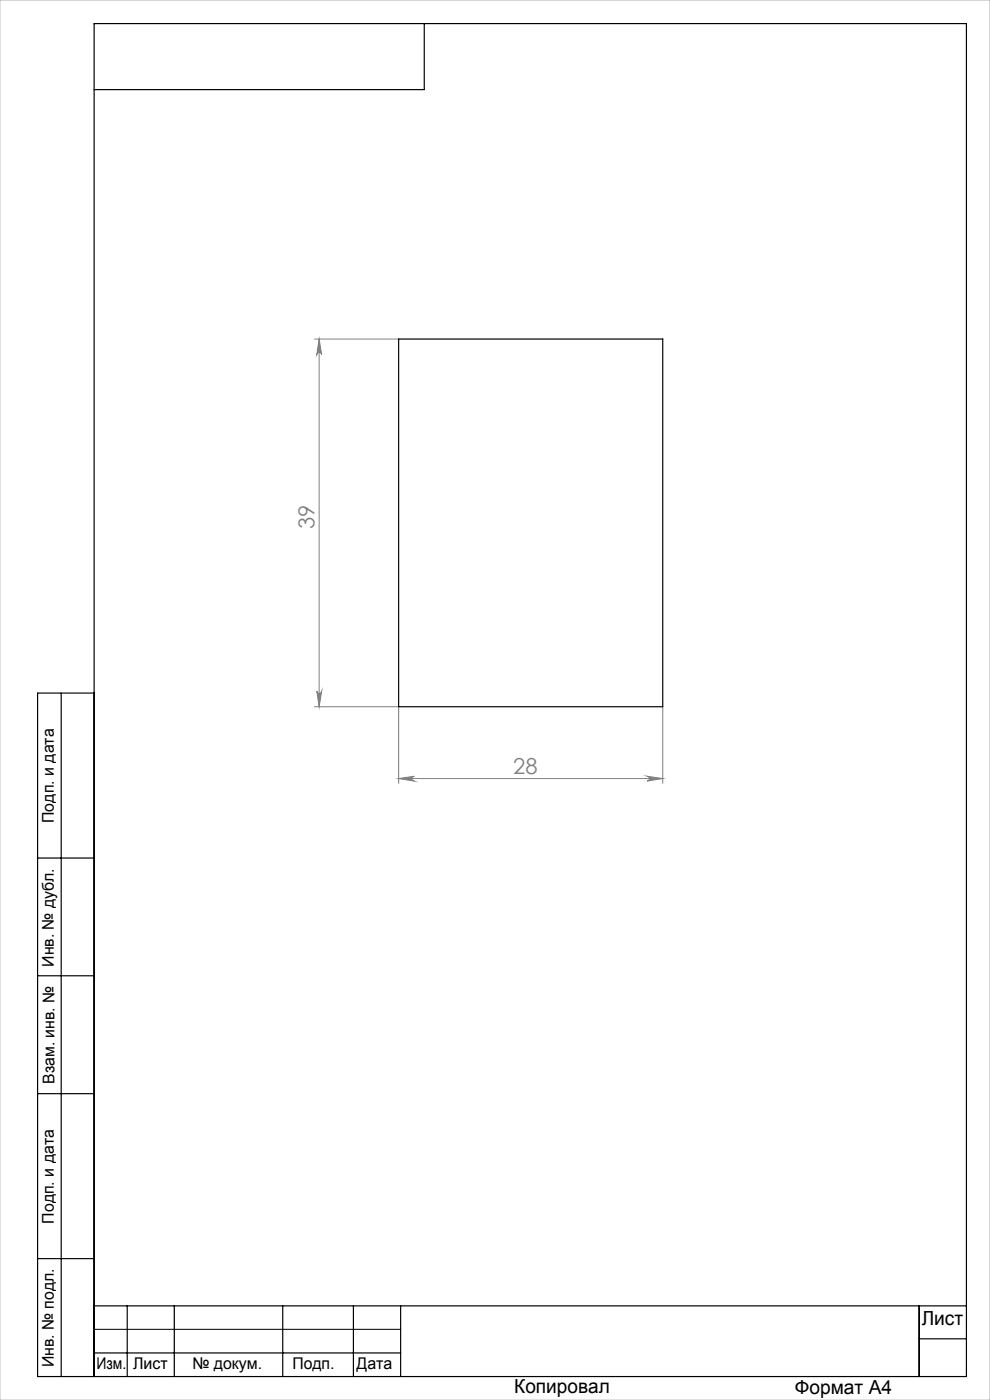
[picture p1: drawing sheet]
<svg xmlns="http://www.w3.org/2000/svg" width="210mm" height="297mm" viewBox="0 0 210 297" stroke-linecap="round" stroke-linejoin="round" font-family="sans-serif">
<path d="M66.7 71.9h17.9M67.7 71.9l.5 3.3a.51 .51 0 0 0-.5-.5 .51 .51 0 0 0-.5 .5zM67.7 71.9v78M66.7 149.9h17.9v16.3M67.2 146.6a.51 .51 0 0 0 .5 .5 .51 .51 0 0 0 .5-.5l-.5 3.3zM140.6 149.9v16.3M84.6 165.2h56M84.6 165.2l3.3-.5a.51 .51 0 0 0-.5 .5 .51 .51 0 0 0 .5 .5zM137.3 164.7l3.3 .5-3.3 .5a.51 .51 0 0 0 .5-.5 .51 .51 0 0 0-.5-.5z" fill="none" stroke="#808080" stroke-width=".21"/>
<path d="M20 282h65" fill="none" stroke="#000" stroke-width=".21"/>
<g fill="none" stroke="#000" stroke-width=".25">
<path d="M90 5v14h-70M13 147v145M20 147h-12v145h197v-287h-185v287M8 182h12M8 207h12M8 232h12M8 267h12M20 277h185M27 277v15M37 277v15M60 277v15M75 277v15"/>
<path d="M85 277v15M195 277v15M20 287h65M195 284h10"/>
</g>
<path d="M0 0h210v297h-210z" fill="none" stroke="#c0c0c0" stroke-width=".21"/>
<g fill="#808080">
<path d="M84.6 165.2l3.3-.5a.51 .51 0 0 0-.5 .5 .51 .51 0 0 0 .5 .5zM137.3 164.7l3.3 .5-3.3 .5a.51 .51 0 0 0 .5-.5 .51 .51 0 0 0-.5-.5z"/>
<path d="M67.7 71.9l.5 3.3a.51 .51 0 0 0-.5-.5 .51 .51 0 0 0-.5 .5zM67.2 146.6a.51 .51 0 0 0 .5 .5 .51 .51 0 0 0 .5-.5l-.5 3.3z"/>
</g>
<path d="M84.6 71.9h56v78h-56z" fill="none" stroke="#000" stroke-width=".25"/>
<g font-size="4.7" fill="#808080">
<text x="66.7" y="112.2" transform="rotate(-90 66.7 112.2)">39</text>
<text x="108.9" y="164.2">28</text>
</g>
<g font-size="4.1">
<text x="195.5" y="281.2">Лист</text>
<text x="109.1" y="295.6">Копировал</text>
<text x="168.6" y="295.7">Формат А4</text>
</g>
<g font-size="3.4">
<text x="11.4" y="174.6" transform="rotate(-90 11.4 174.6)">Подп. и дата</text>
<text x="11.4" y="205.1" transform="rotate(-90 11.4 205.1)">Инв. № дубл.</text>
<text x="11.6" y="229.9" transform="rotate(-90 11.6 229.9)">Взам. инв. №</text>
<text x="11.4" y="259.6" transform="rotate(-90 11.4 259.6)">Подп. и дата</text>
<text x="11.4" y="290" transform="rotate(-90 11.4 290)">Инв. № подл.</text>
<text x="20.4" y="290.4">Изм.</text>
<text x="28.2" y="290.4">Лист</text>
<text x="40.8" y="290.4">№ докум.</text>
<text x="62" y="290.4">Подп.</text>
<text x="75.6" y="290.4">Дата</text>
</g>
</svg>
